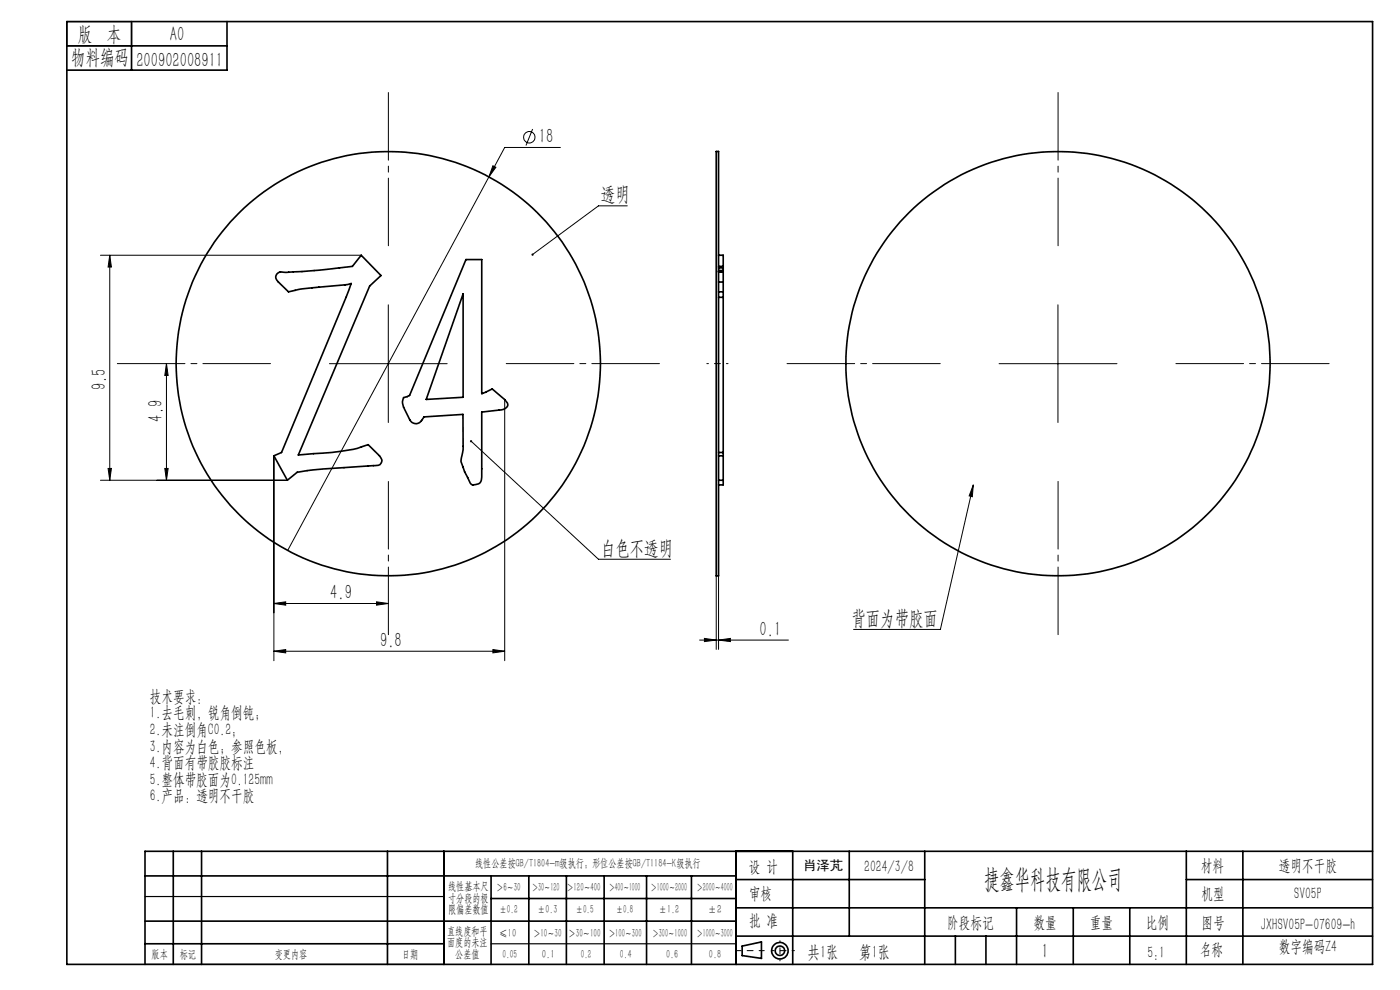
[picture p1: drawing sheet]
<svg xmlns="http://www.w3.org/2000/svg" width="297mm" height="210mm" viewBox="0 0 297 210" stroke-linecap="round" stroke-linejoin="round" font-family="sans-serif">
<g fill="none" stroke="#000" stroke-width=".21">
<path d="M104.6 35.2l.6 .3-1.5 2zM113 27.4l-1.4 3.5M118.9 31.3h-11.8l-46.1 85.5M21.3 54.1h55.3M23.3 54.1l.3 2.5h-.7zM23.3 54.1v47.8M133.1 43.7h-6.1l-14 10.3M35.3 77.1l.4 2.5h-.7zM35.3 77.1v24.8M69.9 77.1h25M82.4 64.7v24.9M211.9 77.1h25.1"/>
<path d="M224.4 64.7v24.9M22.9 99.4h.7l-.3 2.5zM35 99.4h.7l-.4 2.5zM58.1 96.7v43.5M99.9 93.6l27.1 25h15.2M107.1 84.8v55.4M21.3 101.9h39.7M206.5 102.9l-.2 2.5-.7-.2zM206.5 102.9l-7 30.6h-18.4M58.1 128l2.5-.3v.7zM58.1 138.1l2.5-.3v.7zM58.1 128h24.3"/>
<path d="M58.1 138.1h49M79.9 127.7l2.5 .3-2.5 .4zM104.6 137.8l2.5 .3-2.5 .4zM148.4 135.8h18.9M149.4 135.4l2.5 .4-2.5 .3zM151.9 122.2v15.6M152.4 135.8l2.5-.4v.7zM152.4 122.2v15.6"/>
<circle cx="112.3" cy="29.1" r="1.2"/>
</g>
<g fill="none" stroke="#000" stroke-width=".35">
<path d="M14.2 4.6h277v200h-277zM14.2 9.7h34M27.9 4.6v10.3M48.2 4.6v10.3h-34M151.9 32.1h.5v90.1h-.5zM58.9 58a2.92 2.92 0 0 1 2-.2l.3-.1a141.1 141.1 0 0 0 13.6-1.2l1.8-2.4 4.2 4.3-2.4 2.3-15.1 35.8 3.2-.3a37.7 37.7 0 0 0 11.6-1.9l2.4 2.4a1.16 1.16 0 0 1 .4 1.4 1.16 1.16 0 0 1-1.3 .7l-11 .7-5.6 .7-2 1.7-2.9-5.2 1.6-.7 14.8-35.9-1.3 .3-9 .9-3 .6-2.4-2.3a1.04 1.04 0 0 1 .1-1.6zM98.8 55.1h3.4v28.4l2.2-1 3 2.6a.96 .96 0 0 1 .3 1.1 .96 .96 0 0 1-.9 .6l-4.6 .6v13.8a1.51 1.51 0 0 1-1.9 1.7l-.4-.3a19.4 19.4 0 0 1-2.1-4.7l.4-2.6v-7.4l-8.2 .5a1.84 1.84 0 0 1-2 1.4l-.6-.2-.4-.5-1.5-3.1a1.9 1.9 0 0 1 .1-1.7l1.3-.4zM152.4 57.7h1M152.4 54.1h1v2.7M152.4 59.8h1M152.4 57.6h1M152.4 57.4h1"/>
<path d="M152.4 56.8h1M152.4 56.5h1M153.4 57.7v2.1M153.4 56.8v.6M153.4 57.4v.2M153.4 59.8v42.1M98.2 62.3v22l-7.8 .4zM152.4 61.9h1M152.4 63.1h1M152.4 96h1M152.4 96.7h1M152.4 101.9h1"/>
<path d="M153.4 101.9v.9l-1 .1M30.8 195.4h125.4M30.8 185.8h125.4M36.8 180.6v24M42.8 180.6v24M82.2 180.6v24M94.2 180.6v24M104.2 185.8v18.8M104.2 190.6h52M112.2 185.8v18.8M120.2 185.8v18.8M128.2 185.8v18.8"/>
<path d="M137.2 185.8v18.8M146.7 185.8v18.8M156.2 180.6v24M156.2 186.6h40M156.2 198.6h135M156.2 192.6h135M168.2 180.6v24M180.2 180.6v18M196.2 180.6v24M202.7 198.6v6M209.2 198.6v6M215.7 192.6v12"/>
<path d="M227.7 192.6v12M239.7 192.6v12M251.7 186.6h39.5M251.7 180.6v24M263.7 180.6v24M291.2 180.6h-260.4v24M30.8 200.2h63.4M157.4 200.7l4.1-.9v3.5l-4.1-.6z"/>
<circle cx="82.4" cy="77.2" r="45"/>
<circle cx="224.4" cy="77.2" r="45"/>
<circle cx="165.5" cy="201.7" r="1.74"/>
<circle cx="165.5" cy="201.7" r="1"/>
</g>
<path d="M82.4 52.1v-32.5M224.5 52.1v-32.5M57.4 77.1h-32.5M107.4 77.1h32.5M199.5 77.1h-32.5M249.5 77.1h32.5M82.4 102.1v32.5M224.5 102.1v32.5" fill="none" stroke="#000" stroke-width=".21" stroke-dasharray="15.2 1.3 1.3 1.3" stroke-dashoffset=".9"/>
<path d="M154.4 77.1h-4.5" fill="none" stroke="#000" stroke-width=".21" stroke-dasharray="15.2 1.3 1.3 1.3" stroke-dashoffset="14.9"/>
<path d="M162.1 201.7h-6" fill="none" stroke="#000" stroke-width=".21" stroke-dasharray="15.2 1.3 1.3 1.3" stroke-dashoffset="14.1"/>
<path d="M168.5 201.7h-4.8" fill="none" stroke="#000" stroke-width=".21" stroke-dasharray="15.2 1.3 1.3 1.3" stroke-dashoffset="14.7"/>
<path d="M165.5 199.6v4.2" fill="none" stroke="#000" stroke-width=".21" stroke-dasharray="15.2 1.3 1.3 1.3" stroke-dashoffset="15"/>
<path d="M14.2 4.6h13.7v5.1h-13.7zM30.8 190.2h63.4M30.8 204.6h63.4M104.2 200.2h52" fill="none" stroke="#000" stroke-width=".25"/>
<g fill="#000">
<path d="M99.8 93.4l.1 .2-.1-.2a.22 .22 0 0 0 .1 .4 .22 .22 0 0 0 .3-.2 .22 .22 0 0 0-.3-.2zM112.8 53.8l-.1 .3 .3-.1-.2 .1a.24 .24 0 0 0 .3 .1 .24 .24 0 0 0 .1-.3 .24 .24 0 0 0-.4-.1zM206.5 102.9l-.2 2.5-.7-.2z"/>
<path d="M35 99.4h.7l-.4 2.5zM35.3 77.1l.4 2.5h-.7zM22.9 99.4h.7l-.3 2.5zM23.3 54.1l.3 2.5h-.7z"/>
<path d="M58.1 128l2.5-.3v.7zM79.9 127.7l2.5 .3-2.5 .4zM58.1 138.1l2.5-.3v.7zM104.6 137.8l2.5 .3-2.5 .4zM104.6 35.2l-.9 2.3 1.5-2zM149.4 135.4l2.5 .4-2.5 .3zM152.4 135.8l2.5-.4v.7z"/>
</g>
<text font-size="5.6" x="208.8" y="188.3">捷鑫华科技有限公司</text>
<g font-size="4.4">
<text x="16.5" y="8.6">版 本</text>
<text x="36.1" y="8.6">A0</text>
<text x="15.1" y="13.7">物料编码</text>
<text x="28.9" y="14.2">200902008911</text>
<text x="114.3" y="30.4">18</text>
<text x="127.5" y="42.7">透明</text>
<text x="22.4" y="82.7" transform="rotate(-90 22.4 82.7)">9.5</text>
<text x="34.5" y="89.4" transform="rotate(-90 34.5 89.4)">4.9</text>
<text x="127.5" y="117.7">白色不透明</text>
<text x="70.1" y="127.1">4.9</text>
<text x="80.7" y="137.3">9.8</text>
<text x="161.1" y="134.9">0.1</text>
<text x="180.6" y="132.6">背面为带胶面</text>
<text x="221" y="203.2">1</text>
</g>
<g font-size="3.8">
<text x="171.3" y="203.2">共1张</text>
<text x="182.3" y="203.2">第1张</text>
</g>
<g font-size="3.5">
<text x="31.8" y="148.8">技术要求：</text>
<text x="31.8" y="152.4">1.去毛刺，锐角倒钝；</text>
<text x="31.8" y="155.9">2.未注倒角C0.2；</text>
<text x="31.8" y="159.4">3.内容为白色；参照色板，</text>
<text x="31.8" y="163">4.背面有带胶胶标注</text>
<text x="31.8" y="166.5">5.整体带胶面为0.125mm</text>
<text x="31.8" y="170">6.产品：透明不干胶</text>
<text x="158.9" y="184.9">设 计</text>
<text x="183.4" y="184.9">2024/3/8</text>
<text x="254.7" y="184.7">材料</text>
<text x="271.3" y="184.7">透明不干胶</text>
<text x="158.9" y="190.8">审核</text>
<text x="254.9" y="190.7">机型</text>
<text x="274.6" y="190.8">SV05P</text>
<text x="158.9" y="196.5">批 准</text>
<text x="200.9" y="196.9">阶段标记</text>
<text x="219.3" y="196.9">数量</text>
<text x="231.2" y="196.9">重量</text>
<text x="243.1" y="196.9">比例</text>
<text x="254.9" y="196.9">图号</text>
<text x="267.5" y="197.3">JXHSV05P-07609-h</text>
<text x="243.4" y="203.2">5:1</text>
<text x="254.5" y="202.5">名称</text>
<text x="271.3" y="201.8">数字编码Z4</text>
</g>
<text font-size="2.8" x="170.4" y="184.5">肖泽芃</text>
<g font-size="2.5">
<text x="100.8" y="184">线性公差按GB/T1804-m级执行；形位公差按GB/T1184-K级执行</text>
<text x="95.1" y="188.8">线性基本尺</text>
<text x="95.1" y="191.3">寸分段的极</text>
<text x="105.3" y="189.1">＞6～30</text>
<text x="112.9" y="189.1">＞30～120</text>
<text x="120.2" y="188.9">＞120～400</text>
<text x="129.2" y="188.9">＞400～1000</text>
<text x="138.1" y="189.1">＞1000～2000</text>
<text x="147.8" y="189.1">＞2000～4000</text>
<text x="95.1" y="193.8">限偏差数值</text>
<text x="105.9" y="193.8">±0.2</text>
<text x="114.1" y="193.8">±0.3</text>
<text x="122.2" y="193.8">±0.5</text>
<text x="130.7" y="193.8">±0.8</text>
<text x="139.8" y="193.8">±1.2</text>
<text x="150.2" y="193.8">±2</text>
<text x="32.2" y="203.2">版本</text>
<text x="38.1" y="203.2">标记</text>
<text x="58.3" y="203.2">变更内容</text>
<text x="85.3" y="203.2">日期</text>
<text x="94.8" y="198.3">直线度和平</text>
<text x="94.8" y="200.7">面度的未注</text>
<text x="96.6" y="203.2">公差值</text>
<text x="105.9" y="198.7">≤10</text>
<text x="106.6" y="203.2">0.05</text>
<text x="113.2" y="198.7">＞10～30</text>
<text x="115" y="203.2">0.1</text>
<text x="120.6" y="198.7">＞30～100</text>
<text x="123.2" y="203.2">0.2</text>
<text x="129.1" y="198.7">＞100～300</text>
<text x="131.5" y="203.2">0.4</text>
<text x="138.4" y="198.7">＞300～1000</text>
<text x="141.3" y="203.2">0.6</text>
<text x="147.8" y="198.7">＞1000～3000</text>
<text x="150.4" y="203.2">0.8</text>
</g>
</svg>
